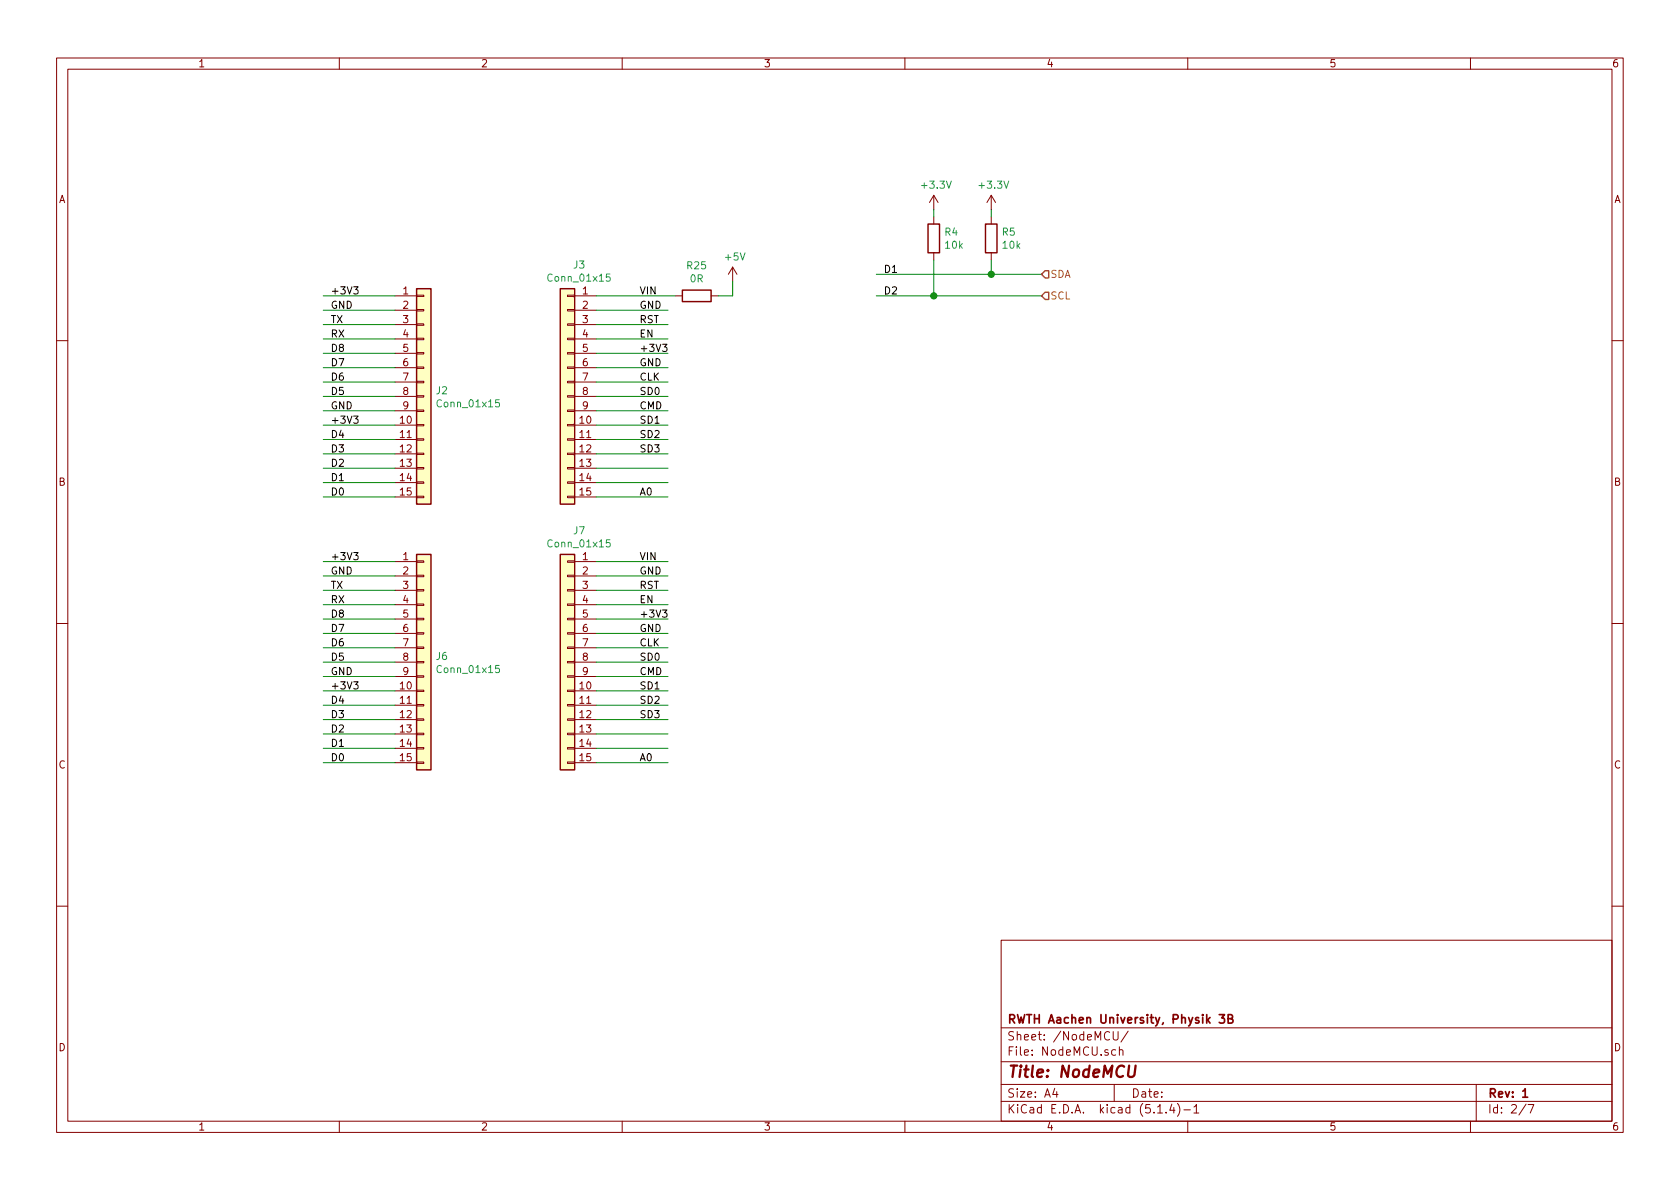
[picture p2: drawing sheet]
EESchema Schematic File Version 4
LIBS:NodeMCU_WeatherStation-cache
EELAYER 30 0
EELAYER END
$Descr A4 11693 8268
encoding utf-8
Sheet 2 7
Title "NodeMCU"
Date ""
Rev "1"
Comp "RWTH Aachen University, Physik 3B"
Comment1 ""
Comment2 ""
Comment3 ""
Comment4 ""
$EndDescr
$Comp
L Connector_Generic:Conn_01x15 J2
U 1 1
P 2950 2750
F 0 "J2" H 3030 2792 50  0000 L CNN
F 1 "Conn_01x15" H 3030 2701 50  0000 L CNN
F 2 "Connector_PinSocket_2.54mm:PinSocket_1x15_P2.54mm_Vertical" H 2950 2750 50  0001 C CNN
F 3 "~" H 2950 2750 50  0001 C CNN
	1    2950 2750
	1    0    0    -1  
$EndComp
$Comp
L Connector_Generic:Conn_01x15 J3
U 1 1
P 3950 2750
F 0 "J3" H 3868 3667 50  0000 C CNN
F 1 "Conn_01x15" H 3868 3576 50  0000 C CNN
F 2 "Connector_PinSocket_2.54mm:PinSocket_1x15_P2.54mm_Vertical" H 3950 2750 50  0001 C CNN
F 3 "~" H 3950 2750 50  0001 C CNN
	1    3950 2750
	-1   0    0    -1  
$EndComp
Wire Wire Line
	2750 2050 2250 2050
Wire Wire Line
	2750 2150 2250 2150
Wire Wire Line
	2750 2250 2250 2250
Wire Wire Line
	2750 2350 2250 2350
Wire Wire Line
	2750 2450 2250 2450
Wire Wire Line
	2750 2550 2250 2550
Wire Wire Line
	2750 2650 2250 2650
Wire Wire Line
	2750 2750 2250 2750
Wire Wire Line
	2750 2850 2250 2850
Wire Wire Line
	2750 2950 2250 2950
Wire Wire Line
	2750 3050 2250 3050
Wire Wire Line
	2750 3150 2250 3150
Wire Wire Line
	2750 3250 2250 3250
Wire Wire Line
	2750 3350 2250 3350
Wire Wire Line
	2750 3450 2250 3450
Wire Wire Line
	4650 2150 4150 2150
Wire Wire Line
	4650 2250 4150 2250
Wire Wire Line
	4650 2350 4150 2350
Wire Wire Line
	4650 2450 4150 2450
Wire Wire Line
	4650 2550 4150 2550
Wire Wire Line
	4650 2650 4150 2650
Wire Wire Line
	4650 2750 4150 2750
Wire Wire Line
	4650 2850 4150 2850
Wire Wire Line
	4650 2950 4150 2950
Wire Wire Line
	4650 3050 4150 3050
Wire Wire Line
	4650 3150 4150 3150
Wire Wire Line
	4650 3250 4150 3250
Wire Wire Line
	4650 3350 4150 3350
Wire Wire Line
	4650 3450 4150 3450
Text Label 2300 2050 0    50   ~ 0
+3V3
Text Label 2300 2150 0    50   ~ 0
GND
Text Label 2300 2250 0    50   ~ 0
TX
Text Label 2300 2350 0    50   ~ 0
RX
Text Label 2300 2450 0    50   ~ 0
D8
Text Label 2300 2550 0    50   ~ 0
D7
Text Label 2300 2650 0    50   ~ 0
D6
Text Label 2300 2750 0    50   ~ 0
D5
Text Label 2300 2850 0    50   ~ 0
GND
Text Label 2300 2950 0    50   ~ 0
+3V3
Text Label 2300 3050 0    50   ~ 0
D4
Text Label 2300 3150 0    50   ~ 0
D3
Text Label 2300 3250 0    50   ~ 0
D2
Text Label 2300 3350 0    50   ~ 0
D1
Text Label 2300 3450 0    50   ~ 0
D0
Text Label 4450 2050 0    50   ~ 0
VIN
Text Label 4450 2150 0    50   ~ 0
GND
Text Label 4450 2250 0    50   ~ 0
RST
Text Label 4450 2350 0    50   ~ 0
EN
Text Label 4450 2450 0    50   ~ 0
+3V3
Text Label 4450 2550 0    50   ~ 0
GND
Text Label 4450 2650 0    50   ~ 0
CLK
Text Label 4450 2750 0    50   ~ 0
SD0
Text Label 4450 2850 0    50   ~ 0
CMD
Text Label 4450 2950 0    50   ~ 0
SD1
Text Label 4450 3050 0    50   ~ 0
SD2
Text Label 4450 3150 0    50   ~ 0
SD3
Text Label 4450 3450 0    50   ~ 0
A0
$Comp
L Device:R R4
U 1 1
P 6500 1650
F 0 "R4" H 6570 1696 50  0000 L CNN
F 1 "10k" H 6570 1605 50  0000 L CNN
F 2 "Resistor_SMD:R_0603_1608Metric" V 6430 1650 50  0001 C CNN
F 3 "~" H 6500 1650 50  0001 C CNN
	1    6500 1650
	1    0    0    -1  
$EndComp
$Comp
L Device:R R5
U 1 1
P 6900 1650
F 0 "R5" H 6970 1696 50  0000 L CNN
F 1 "10k" H 6970 1605 50  0000 L CNN
F 2 "Resistor_SMD:R_0603_1608Metric" V 6830 1650 50  0001 C CNN
F 3 "~" H 6900 1650 50  0001 C CNN
	1    6900 1650
	1    0    0    -1  
$EndComp
Text HLabel 7250 1900 2    50   Input ~ 0
SDA
Text HLabel 7250 2050 2    50   Input ~ 0
SCL
Wire Wire Line
	7250 1900 6900 1900
Wire Wire Line
	6900 1900 6900 1800
Wire Wire Line
	7250 2050 6500 2050
Wire Wire Line
	6500 2050 6500 1800
Wire Wire Line
	6900 1900 6100 1900
Connection ~ 6900 1900
Wire Wire Line
	6500 2050 6100 2050
Connection ~ 6500 2050
$Comp
L power:+3.3V #PWR014
U 1 1
P 6500 1450
F 0 "#PWR014" H 6500 1300 50  0001 C CNN
F 1 "+3.3V" H 6515 1623 50  0000 C CNN
F 2 "" H 6500 1450 50  0001 C CNN
F 3 "" H 6500 1450 50  0001 C CNN
	1    6500 1450
	1    0    0    -1  
$EndComp
$Comp
L power:+3.3V #PWR015
U 1 1
P 6900 1450
F 0 "#PWR015" H 6900 1300 50  0001 C CNN
F 1 "+3.3V" H 6915 1623 50  0000 C CNN
F 2 "" H 6900 1450 50  0001 C CNN
F 3 "" H 6900 1450 50  0001 C CNN
	1    6900 1450
	1    0    0    -1  
$EndComp
Wire Wire Line
	6900 1500 6900 1450
Wire Wire Line
	6500 1500 6500 1450
Text Label 6150 1900 0    50   ~ 0
D1
Text Label 6150 2050 0    50   ~ 0
D2
$Comp
L Connector_Generic:Conn_01x15 J6
U 1 1
P 2950 4600
F 0 "J6" H 3030 4642 50  0000 L CNN
F 1 "Conn_01x15" H 3030 4551 50  0000 L CNN
F 2 "Connector_PinSocket_2.54mm:PinSocket_1x15_P2.54mm_Vertical" H 2950 4600 50  0001 C CNN
F 3 "~" H 2950 4600 50  0001 C CNN
	1    2950 4600
	1    0    0    -1  
$EndComp
$Comp
L Connector_Generic:Conn_01x15 J7
U 1 1
P 3950 4600
F 0 "J7" H 3868 5517 50  0000 C CNN
F 1 "Conn_01x15" H 3868 5426 50  0000 C CNN
F 2 "Connector_PinSocket_2.54mm:PinSocket_1x15_P2.54mm_Vertical" H 3950 4600 50  0001 C CNN
F 3 "~" H 3950 4600 50  0001 C CNN
	1    3950 4600
	-1   0    0    -1  
$EndComp
Wire Wire Line
	2750 3900 2250 3900
Wire Wire Line
	2750 4000 2250 4000
Wire Wire Line
	2750 4100 2250 4100
Wire Wire Line
	2750 4200 2250 4200
Wire Wire Line
	2750 4300 2250 4300
Wire Wire Line
	2750 4400 2250 4400
Wire Wire Line
	2750 4500 2250 4500
Wire Wire Line
	2750 4600 2250 4600
Wire Wire Line
	2750 4700 2250 4700
Wire Wire Line
	2750 4800 2250 4800
Wire Wire Line
	2750 4900 2250 4900
Wire Wire Line
	2750 5000 2250 5000
Wire Wire Line
	2750 5100 2250 5100
Wire Wire Line
	2750 5200 2250 5200
Wire Wire Line
	2750 5300 2250 5300
Wire Wire Line
	4650 3900 4150 3900
Wire Wire Line
	4650 4000 4150 4000
Wire Wire Line
	4650 4100 4150 4100
Wire Wire Line
	4650 4200 4150 4200
Wire Wire Line
	4650 4300 4150 4300
Wire Wire Line
	4650 4400 4150 4400
Wire Wire Line
	4650 4500 4150 4500
Wire Wire Line
	4650 4600 4150 4600
Wire Wire Line
	4650 4700 4150 4700
Wire Wire Line
	4650 4800 4150 4800
Wire Wire Line
	4650 4900 4150 4900
Wire Wire Line
	4650 5000 4150 5000
Wire Wire Line
	4650 5100 4150 5100
Wire Wire Line
	4650 5200 4150 5200
Wire Wire Line
	4650 5300 4150 5300
Text Label 2300 3900 0    50   ~ 0
+3V3
Text Label 2300 4000 0    50   ~ 0
GND
Text Label 2300 4100 0    50   ~ 0
TX
Text Label 2300 4200 0    50   ~ 0
RX
Text Label 2300 4300 0    50   ~ 0
D8
Text Label 2300 4400 0    50   ~ 0
D7
Text Label 2300 4500 0    50   ~ 0
D6
Text Label 2300 4600 0    50   ~ 0
D5
Text Label 2300 4700 0    50   ~ 0
GND
Text Label 2300 4800 0    50   ~ 0
+3V3
Text Label 2300 4900 0    50   ~ 0
D4
Text Label 2300 5000 0    50   ~ 0
D3
Text Label 2300 5100 0    50   ~ 0
D2
Text Label 2300 5200 0    50   ~ 0
D1
Text Label 2300 5300 0    50   ~ 0
D0
Text Label 4450 3900 0    50   ~ 0
VIN
Text Label 4450 4000 0    50   ~ 0
GND
Text Label 4450 4100 0    50   ~ 0
RST
Text Label 4450 4200 0    50   ~ 0
EN
Text Label 4450 4300 0    50   ~ 0
+3V3
Text Label 4450 4400 0    50   ~ 0
GND
Text Label 4450 4500 0    50   ~ 0
CLK
Text Label 4450 4600 0    50   ~ 0
SD0
Text Label 4450 4700 0    50   ~ 0
CMD
Text Label 4450 4800 0    50   ~ 0
SD1
Text Label 4450 4900 0    50   ~ 0
SD2
Text Label 4450 5000 0    50   ~ 0
SD3
Text Label 4450 5300 0    50   ~ 0
A0
$Comp
L Device:R R25
U 1 1
P 4850 2050
F 0 "R25" V 5057 2050 50  0000 C CNN
F 1 "0R" V 4966 2050 50  0000 C CNN
F 2 "Resistor_SMD:R_0603_1608Metric" V 4780 2050 50  0001 C CNN
F 3 "~" H 4850 2050 50  0001 C CNN
	1    4850 2050
	0    -1   -1   0   
$EndComp
Wire Wire Line
	4150 2050 4700 2050
$Comp
L power:+5V #PWR071
U 1 1
P 5100 1950
F 0 "#PWR071" H 5100 1800 50  0001 C CNN
F 1 "+5V" H 5115 2123 50  0000 C CNN
F 2 "" H 5100 1950 50  0001 C CNN
F 3 "" H 5100 1950 50  0001 C CNN
	1    5100 1950
	1    0    0    -1  
$EndComp
Wire Wire Line
	5000 2050 5100 2050
Wire Wire Line
	5100 2050 5100 1950
$EndSCHEMATC
